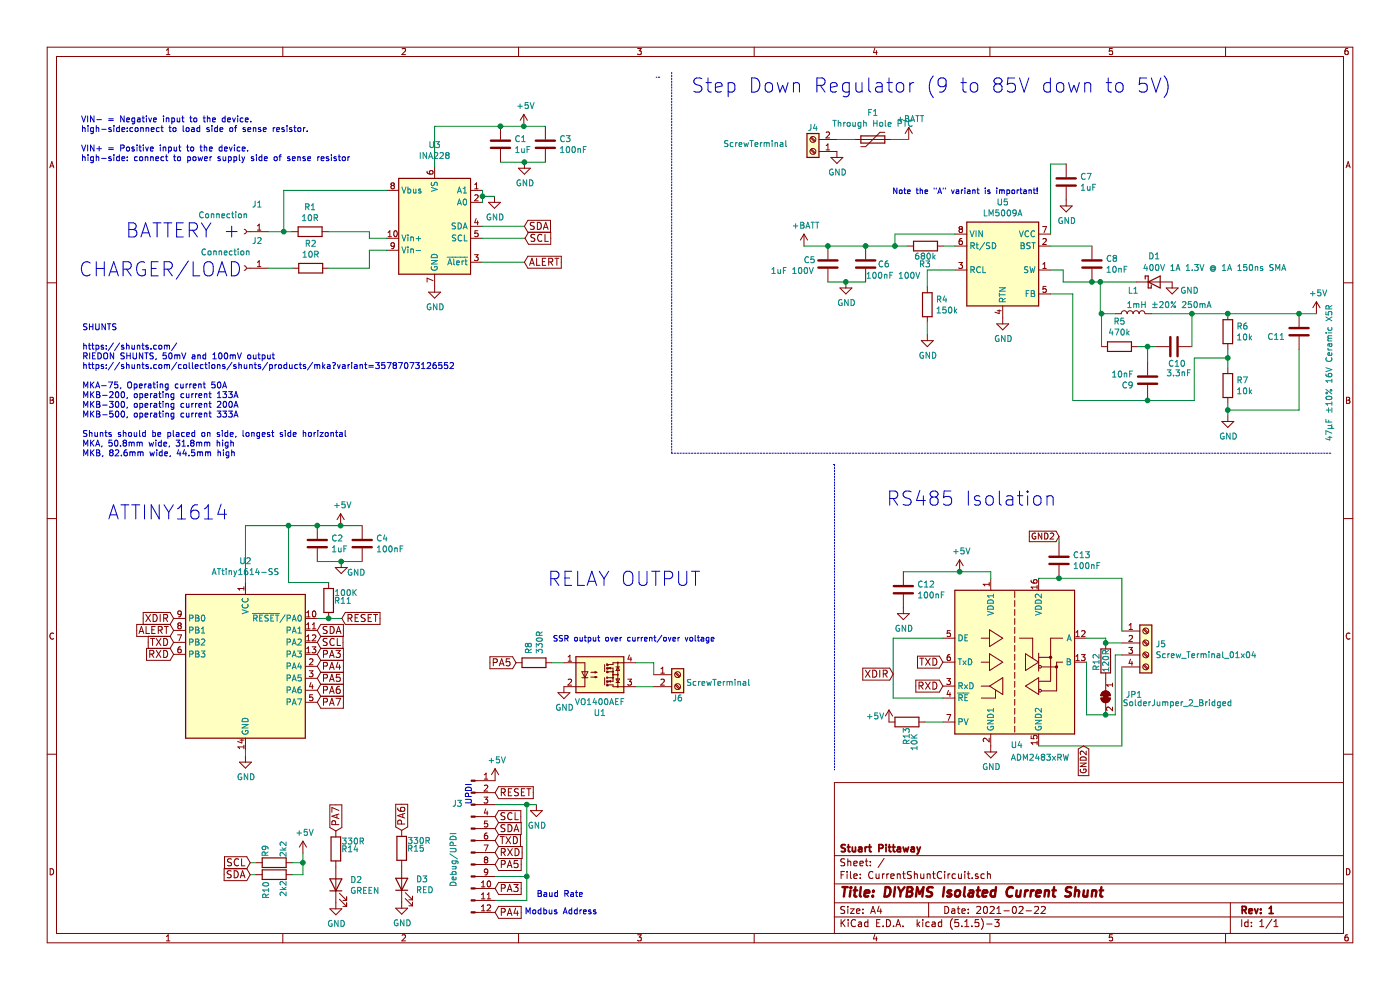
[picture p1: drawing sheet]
EESchema Schematic File Version 4
EELAYER 30 0
EELAYER END
$Descr A4 11693 8268
encoding utf-8
Sheet 1 1
Title "DIYBMS Isolated Current Shunt"
Date "2021-02-22"
Rev "1"
Comp "Stuart Pittaway"
Comment1 ""
Comment2 ""
Comment3 ""
Comment4 ""
$EndDescr
$Comp
L Analog_ADC:INA226 U3
U 1 1
P 3630 1890
F 0 "U3" H 3630 2571 50  0000 C CNN
F 1 "INA228" H 3630 2480 50  0000 C CNN
F 2 "Package_SO:VSSOP-10_3x3mm_P0.5mm" H 4430 1440 50  0001 C CNN
F 3 "https://www.ti.com/lit/ds/symlink/ina228.pdf" H 3980 1790 50  0001 C CNN
F 4 "INA228" H 3630 1890 50  0001 C CNN "PartNumber"
	1    3630 1890
	1    0    0    -1  
$EndComp
$Comp
L MCU_Microchip_ATtiny:ATtiny1614-SS U2
U 1 1
P 2050 5565
F 0 "U2" H 2050 6446 50  0000 C CNN
F 1 "ATtiny1614-SS" H 2050 6355 50  0000 C CNN
F 2 "Package_SO:SOIC-14_3.9x8.7mm_P1.27mm" H 2050 5565 50  0001 C CIN
F 3 "http://ww1.microchip.com/downloads/en/DeviceDoc/ATtiny1614-data-sheet-40001995A.pdf" H 2050 5565 50  0001 C CNN
F 4 "ATTINY1614-SSNR" H 2050 5565 50  0001 C CNN "PartNumber"
F 5 "C481364" H 2050 5565 50  0001 C CNN "LCSCStockCode"
	1    2050 5565
	1    0    0    -1  
$EndComp
$Comp
L Connector:Conn_01x01_Female J1
U 1 1
P 2040 1935
F 0 "J1" H 1932 1710 50  0000 C CNN
F 1 "Connection" H 2215 1800 50  0000 C CNN
F 2 "TestPoint:TestPoint_THTPad_2.5x2.5mm_Drill1.2mm" H 2040 1935 50  0001 C CNN
F 3 "~" H 2040 1935 50  0001 C CNN
	1    2040 1935
	-1   0    0    1   
$EndComp
$Comp
L Connector:Conn_01x01_Female J2
U 1 1
P 2040 2240
F 0 "J2" H 1932 2015 50  0000 C CNN
F 1 "Connection" H 2195 2110 50  0000 C CNN
F 2 "TestPoint:TestPoint_THTPad_2.5x2.5mm_Drill1.2mm" H 2040 2240 50  0001 C CNN
F 3 "~" H 2040 2240 50  0001 C CNN
	1    2040 2240
	-1   0    0    1   
$EndComp
$Comp
L Device:R R1
U 1 1
P 2590 1935
F 0 "R1" V 2383 1935 50  0000 C CNN
F 1 "10R" V 2474 1935 50  0000 C CNN
F 2 "Resistor_SMD:R_0805_2012Metric" V 2520 1935 50  0001 C CNN
F 3 "~" H 2590 1935 50  0001 C CNN
F 4 "C17415" V 2590 1935 50  0001 C CNN "LCSCStockCode"
F 5 "" V 2590 1935 50  0001 C CNN "JLCPCBRotation"
F 6 "0805W8F100JT5E" H 2590 1935 50  0001 C CNN "PartNumber"
	1    2590 1935
	0    1    1    0   
$EndComp
$Comp
L Device:R R2
U 1 1
P 2595 2240
F 0 "R2" V 2388 2240 50  0000 C CNN
F 1 "10R" V 2479 2240 50  0000 C CNN
F 2 "Resistor_SMD:R_0805_2012Metric" V 2525 2240 50  0001 C CNN
F 3 "~" H 2595 2240 50  0001 C CNN
F 4 "C17415" H 2595 2240 50  0001 C CNN "LCSCStockCode"
F 5 "0805W8F100JT5E" H 2595 2240 50  0001 C CNN "PartNumber"
	1    2595 2240
	0    1    1    0   
$EndComp
$Comp
L Device:C C1
U 1 1
P 4180 1205
F 0 "C1" H 4295 1251 50  0000 L CNN
F 1 "1uF" H 4295 1160 50  0000 L CNN
F 2 "Capacitor_SMD:C_0805_2012Metric" H 4218 1055 50  0001 C CNN
F 3 "~" H 4180 1205 50  0001 C CNN
F 4 "C28323" H 4180 1205 50  0001 C CNN "LCSCStockCode"
F 5 "CL21B105KBFNNNE" H 4180 1205 50  0001 C CNN "PartNumber"
	1    4180 1205
	1    0    0    -1  
$EndComp
$Comp
L Device:C C3
U 1 1
P 4555 1205
F 0 "C3" H 4670 1251 50  0000 L CNN
F 1 "100nF" H 4670 1160 50  0000 L CNN
F 2 "Capacitor_SMD:C_0805_2012Metric" H 4593 1055 50  0001 C CNN
F 3 "" H 4555 1205 50  0001 C CNN
F 4 "C49678" H 4555 1205 50  0001 C CNN "LCSCStockCode"
F 5 "CC0805KRX7R9BB104" H 4555 1205 50  0001 C CNN "PartNumber"
	1    4555 1205
	1    0    0    -1  
$EndComp
Wire Wire Line
	2445 2240 2240 2240
Wire Wire Line
	2740 1935 3085 1935
Wire Wire Line
	3085 1935 3085 1990
Wire Wire Line
	3085 1990 3230 1990
Wire Wire Line
	3230 2090 3085 2090
Wire Wire Line
	3085 2090 3085 2240
Wire Wire Line
	3085 2240 2745 2240
Text Notes 675  1355 0    50   ~ 0
VIN- = Negative input to the device. \nhigh-side:connect to load side of sense resistor. \n\nVIN+ = Positive input to the device. \nhigh-side: connect to power supply side of sense resistor\n
Text Notes 655  2320 0    118  ~ 0
CHARGER/LOAD
Text Notes 1045 1995 0    118  ~ 0
BATTERY +
Wire Wire Line
	3630 1390 3630 1055
Wire Wire Line
	3630 1055 4180 1055
Wire Wire Line
	4555 1055 4375 1055
Connection ~ 4180 1055
Wire Wire Line
	4180 1355 4380 1355
$Comp
L power:GND #PWR05
U 1 1
P 4380 1355
F 0 "#PWR05" H 4380 1105 50  0001 C CNN
F 1 "GND" H 4385 1182 50  0000 C CNN
F 2 "" H 4380 1355 50  0001 C CNN
F 3 "" H 4380 1355 50  0001 C CNN
	1    4380 1355
	1    0    0    -1  
$EndComp
Connection ~ 4380 1355
Wire Wire Line
	4380 1355 4555 1355
$Comp
L power:GND #PWR02
U 1 1
P 3630 2390
F 0 "#PWR02" H 3630 2140 50  0001 C CNN
F 1 "GND" H 3635 2217 50  0000 C CNN
F 2 "" H 3630 2390 50  0001 C CNN
F 3 "" H 3630 2390 50  0001 C CNN
	1    3630 2390
	1    0    0    -1  
$EndComp
$Comp
L power:GND #PWR03
U 1 1
P 4130 1640
F 0 "#PWR03" H 4130 1390 50  0001 C CNN
F 1 "GND" H 4135 1467 50  0000 C CNN
F 2 "" H 4130 1640 50  0001 C CNN
F 3 "" H 4130 1640 50  0001 C CNN
	1    4130 1640
	1    0    0    -1  
$EndComp
Wire Wire Line
	4030 1590 4030 1640
Wire Wire Line
	4130 1640 4030 1640
Connection ~ 4030 1640
Wire Wire Line
	4030 1640 4030 1690
Wire Wire Line
	2240 1935 2370 1935
Wire Wire Line
	2370 1935 2370 1590
Wire Wire Line
	2370 1590 3230 1590
Connection ~ 2370 1935
Wire Wire Line
	2370 1935 2440 1935
$Comp
L Relay_SolidState:ASSR-1218 U1
U 1 1
P 5010 5635
F 0 "U1" H 5010 5318 50  0000 C CNN
F 1 "VO1400AEF" H 5010 5409 50  0000 C CNN
F 2 "Package_SO:SO-4_4.4x4.3mm_P2.54mm" H 4810 5435 50  0001 L CIN
F 3 "https://datasheet.lcsc.com/szlcsc/Vishay-Intertech-VO1400AEFTR_C142551.pdf" H 5010 5635 50  0001 L CNN
F 4 "VO1400AEF" H 5010 5635 50  0001 C CNN "PartNumber"
F 5 "C142551" H 5010 5635 50  0001 C CNN "LCSCStockCode"
	1    5010 5635
	1    0    0    -1  
$EndComp
Text Notes 5975 5367 2    47   ~ 0
SSR output over current/over voltage
$Comp
L power:+5V #PWR04
U 1 1
P 4375 1055
F 0 "#PWR04" H 4375 905 50  0001 C CNN
F 1 "+5V" H 4390 1228 50  0000 C CNN
F 2 "" H 4375 1055 50  0001 C CNN
F 3 "" H 4375 1055 50  0001 C CNN
	1    4375 1055
	1    0    0    -1  
$EndComp
Connection ~ 4375 1055
Wire Wire Line
	4375 1055 4180 1055
$Comp
L Device:C C2
U 1 1
P 2650 4540
F 0 "C2" H 2765 4586 50  0000 L CNN
F 1 "1uF" H 2765 4495 50  0000 L CNN
F 2 "Capacitor_SMD:C_0805_2012Metric" H 2688 4390 50  0001 C CNN
F 3 "~" H 2650 4540 50  0001 C CNN
F 4 "C28323" H 2650 4540 50  0001 C CNN "LCSCStockCode"
F 5 "CL21B105KBFNNNE" H 2650 4540 50  0001 C CNN "PartNumber"
	1    2650 4540
	1    0    0    -1  
$EndComp
$Comp
L Device:C C4
U 1 1
P 3025 4540
F 0 "C4" H 3140 4586 50  0000 L CNN
F 1 "100nF" H 3140 4495 50  0000 L CNN
F 2 "Capacitor_SMD:C_0805_2012Metric" H 3063 4390 50  0001 C CNN
F 3 "" H 3025 4540 50  0001 C CNN
F 4 "C49678" H 3025 4540 50  0001 C CNN "LCSCStockCode"
F 5 "CC0805KRX7R9BB104" H 3025 4540 50  0001 C CNN "PartNumber"
	1    3025 4540
	1    0    0    -1  
$EndComp
Wire Wire Line
	3025 4390 2845 4390
Connection ~ 2650 4390
Wire Wire Line
	2650 4690 2850 4690
$Comp
L power:GND #PWR07
U 1 1
P 2850 4690
F 0 "#PWR07" H 2850 4440 50  0001 C CNN
F 1 "GND" H 2975 4600 50  0000 C CNN
F 2 "" H 2850 4690 50  0001 C CNN
F 3 "" H 2850 4690 50  0001 C CNN
	1    2850 4690
	1    0    0    -1  
$EndComp
Connection ~ 2850 4690
Wire Wire Line
	2850 4690 3025 4690
$Comp
L power:+5V #PWR06
U 1 1
P 2845 4390
F 0 "#PWR06" H 2845 4240 50  0001 C CNN
F 1 "+5V" H 2860 4563 50  0000 C CNN
F 2 "" H 2845 4390 50  0001 C CNN
F 3 "" H 2845 4390 50  0001 C CNN
	1    2845 4390
	1    0    0    -1  
$EndComp
Connection ~ 2845 4390
Wire Wire Line
	2845 4390 2650 4390
Wire Wire Line
	2050 4390 2050 4865
Wire Wire Line
	2050 4390 2410 4390
$Comp
L power:GND #PWR01
U 1 1
P 2050 6315
F 0 "#PWR01" H 2050 6065 50  0001 C CNN
F 1 "GND" H 2055 6142 50  0000 C CNN
F 2 "" H 2050 6315 50  0001 C CNN
F 3 "" H 2050 6315 50  0001 C CNN
	1    2050 6315
	1    0    0    -1  
$EndComp
Text GLabel 4380 1890 2    59   Input ~ 0
SDA
Text GLabel 4385 1990 2    59   Input ~ 0
SCL
Text GLabel 4380 2190 2    59   Input ~ 0
ALERT
Wire Wire Line
	4030 1890 4380 1890
Wire Wire Line
	4380 2190 4030 2190
Wire Wire Line
	4385 1990 4030 1990
Text GLabel 2650 5265 2    59   Input ~ 0
SDA
Text GLabel 2650 5365 2    59   Input ~ 0
SCL
Text GLabel 1450 5265 0    59   Input ~ 0
ALERT
$Comp
L Interface_UART:ADM2483xRW U4
U 1 1
P 8475 5530
F 0 "U4" H 8440 4840 50  0000 L CNN
F 1 "ADM2483xRW" H 8440 4735 50  0000 L CNN
F 2 "Package_SO:SOIC-16W_7.5x10.3mm_P1.27mm" H 8475 4830 50  0001 C CNN
F 3 "https://www.analog.com/media/en/technical-documentation/data-sheets/adm2483.pdf" H 7725 5580 50  0001 C CNN
F 4 "ADM2483BRWZ-REEL" H 8475 5530 50  0001 C CNN "PartNumber"
F 5 "C9637" H 8475 5530 50  0001 C CNN "LCSCStockCode"
	1    8475 5530
	1    0    0    -1  
$EndComp
Text Notes 7450 1630 0    47   ~ 0
Note the "A" variant is important!
$Comp
L Device:R R3
U 1 1
P 7730 2055
F 0 "R3" V 7575 2060 50  0000 C CNN
F 1 "680k" V 7640 2055 50  0000 C CNN
F 2 "Resistor_SMD:R_0805_2012Metric" V 7660 2055 50  0001 C CNN
F 3 "~" H 7730 2055 50  0001 C CNN
F 4 "" V 7730 2055 50  0001 C CNN "JLC"
F 5 "0805W8F6803T5E" V 7730 2055 50  0001 C CNN "PartNumber"
F 6 "C17797" H 7730 2055 50  0001 C CNN "LCSCStockCode"
	1    7730 2055
	0    -1   -1   0   
$EndComp
$Comp
L Device:R R4
U 1 1
P 7745 2545
F 0 "R4" H 7815 2591 50  0000 L CNN
F 1 "150k" H 7815 2500 50  0000 L CNN
F 2 "Resistor_SMD:R_0805_2012Metric" V 7675 2545 50  0001 C CNN
F 3 "~" H 7745 2545 50  0001 C CNN
F 4 "" H 7745 2545 50  0001 C CNN "JLC"
F 5 "0805W8F1503T5E" H 7745 2545 50  0001 C CNN "PartNumber"
F 6 "C17470" H 7745 2545 50  0001 C CNN "LCSCStockCode"
	1    7745 2545
	1    0    0    -1  
$EndComp
$Comp
L Connector:Screw_Terminal_01x02 J4
U 1 1
P 6790 1265
F 0 "J4" H 6790 1070 50  0000 C CNN
F 1 "ScrewTerminal" H 7270 1205 50  0000 C CNN
F 2 "CurrentShuntCircuit:Terminal-Block_3.81_2P-LCSC_C395878" H 6790 1265 50  0001 C CNN
F 3 "https://datasheet.lcsc.com/szlcsc/1912111437_DIBO-DB125-3-81-2P-GN_C395878.pdf" H 6790 1265 50  0001 C CNN
F 4 "C395878" H 6790 1265 50  0001 C CNN "LCSCStockCode"
	1    6790 1265
	-1   0    0    1   
$EndComp
$Comp
L power:GND #PWR08
U 1 1
P 6990 1265
F 0 "#PWR08" H 6990 1015 50  0001 C CNN
F 1 "GND" H 6995 1092 50  0000 C CNN
F 2 "" H 6990 1265 50  0001 C CNN
F 3 "" H 6990 1265 50  0001 C CNN
	1    6990 1265
	1    0    0    -1  
$EndComp
$Comp
L power:GND #PWR012
U 1 1
P 7745 2795
F 0 "#PWR012" H 7745 2545 50  0001 C CNN
F 1 "GND" H 7750 2622 50  0000 C CNN
F 2 "" H 7745 2795 50  0001 C CNN
F 3 "" H 7745 2795 50  0001 C CNN
	1    7745 2795
	1    0    0    -1  
$EndComp
$Comp
L power:+BATT #PWR09
U 1 1
P 7590 1165
F 0 "#PWR09" H 7590 1015 50  0001 C CNN
F 1 "+BATT" H 7605 1338 50  0000 C CNN
F 2 "" H 7590 1165 50  0001 C CNN
F 3 "" H 7590 1165 50  0001 C CNN
	1    7590 1165
	1    0    0    -1  
$EndComp
$Comp
L Device:Polyfuse F1
U 1 1
P 7290 1165
F 0 "F1" V 7065 1165 50  0000 C CNN
F 1 "Through Hole PTC" V 7156 1165 50  0000 C CNN
F 2 "Fuse:Fuse_BelFuse_0ZRE0005FF_L8.3mm_W3.8mm" H 7340 965 50  0001 L CNN
F 3 "https://datasheet.lcsc.com/szlcsc/1912111437_Jinrui-Electronic-Materials-Co-JK250-120U_C369130.pdf" H 7290 1165 50  0001 C CNN
F 4 "C2680606" H 7290 1165 50  0001 C CNN "LCSCStockCode"
F 5 "JK250-100U" H 7290 1165 50  0001 C CNN "PartNumber"
	1    7290 1165
	0    1    1    0   
$EndComp
Wire Wire Line
	7440 1165 7590 1165
Wire Wire Line
	7140 1165 6990 1165
$Comp
L power:+BATT #PWR010
U 1 1
P 6715 2055
F 0 "#PWR010" H 6715 1905 50  0001 C CNN
F 1 "+BATT" H 6730 2228 50  0000 C CNN
F 2 "" H 6715 2055 50  0001 C CNN
F 3 "" H 6715 2055 50  0001 C CNN
	1    6715 2055
	1    0    0    -1  
$EndComp
Wire Wire Line
	7230 2055 7475 2055
Wire Wire Line
	7880 2055 7975 2055
Wire Wire Line
	7975 1955 7475 1955
Wire Wire Line
	7475 1955 7475 2055
Connection ~ 7475 2055
Wire Wire Line
	7475 2055 7580 2055
Wire Wire Line
	7975 2255 7745 2255
Wire Wire Line
	7745 2255 7745 2395
Wire Wire Line
	7745 2795 7745 2695
$Comp
L Device:C C6
U 1 1
P 7230 2205
F 0 "C6" H 7330 2205 50  0000 L CNN
F 1 "100nF 100V" H 7230 2110 50  0000 L CNN
F 2 "Capacitor_SMD:C_0805_2012Metric" H 7268 2055 50  0001 C CNN
F 3 "https://datasheet.lcsc.com/szlcsc/2008131833_KEMET-C0805C104K1RECAUTO_C696367.pdf" H 7230 2205 50  0001 C CNN
F 4 "" H 7230 2205 50  0001 C CNN "JLC"
F 5 "C0805C104K1RECAUTO" H 7230 2205 50  0001 C CNN "PartNumber"
F 6 "C696367" H 7230 2205 50  0001 C CNN "LCSCStockCode"
	1    7230 2205
	1    0    0    -1  
$EndComp
$Comp
L Device:C C5
U 1 1
P 6915 2205
F 0 "C5" H 6710 2240 50  0000 L CNN
F 1 "1uF 100V" H 6435 2150 50  0000 L CNN
F 2 "Capacitor_SMD:C_1206_3216Metric" H 6953 2055 50  0001 C CNN
F 3 "https://datasheet.lcsc.com/szlcsc/Samsung-Electro-Mechanics-CL31B105KCHNNNE_C13832.pdf" H 6915 2205 50  0001 C CNN
F 4 "CL31B105KCHNNNE" H 6915 2205 50  0001 C CNN "PartNumber"
F 5 "" H 6915 2205 50  0001 C CNN "JLC"
F 6 "C13832" H 6915 2205 50  0001 C CNN "LCSCStockCode"
	1    6915 2205
	1    0    0    -1  
$EndComp
Wire Wire Line
	6715 2055 6915 2055
Wire Wire Line
	6915 2055 7230 2055
Connection ~ 6915 2055
Connection ~ 7230 2055
Wire Wire Line
	6915 2355 7065 2355
$Comp
L power:GND #PWR011
U 1 1
P 7065 2355
F 0 "#PWR011" H 7065 2105 50  0001 C CNN
F 1 "GND" H 7070 2182 50  0000 C CNN
F 2 "" H 7065 2355 50  0001 C CNN
F 3 "" H 7065 2355 50  0001 C CNN
	1    7065 2355
	1    0    0    -1  
$EndComp
Connection ~ 7065 2355
Wire Wire Line
	7065 2355 7230 2355
$Comp
L Device:C C7
U 1 1
P 8905 1520
F 0 "C7" H 9020 1566 50  0000 L CNN
F 1 "1uF" H 9020 1475 50  0000 L CNN
F 2 "Capacitor_SMD:C_0805_2012Metric" H 8943 1370 50  0001 C CNN
F 3 "~" H 8905 1520 50  0001 C CNN
F 4 "" H 8905 1520 50  0001 C CNN "JLC"
F 5 "CL21B105KBFNNNE" H 8905 1520 50  0001 C CNN "PartNumber"
F 6 "C28323" H 8905 1520 50  0001 C CNN "LCSCStockCode"
	1    8905 1520
	1    0    0    -1  
$EndComp
$Comp
L power:GND #PWR014
U 1 1
P 8905 1670
F 0 "#PWR014" H 8905 1420 50  0001 C CNN
F 1 "GND" H 8910 1497 50  0000 C CNN
F 2 "" H 8905 1670 50  0001 C CNN
F 3 "" H 8905 1670 50  0001 C CNN
	1    8905 1670
	1    0    0    -1  
$EndComp
$Comp
L Device:C C8
U 1 1
P 9120 2205
F 0 "C8" H 9235 2251 50  0000 L CNN
F 1 "10nF" H 9235 2160 50  0000 L CNN
F 2 "Capacitor_SMD:C_0805_2012Metric" H 9158 2055 50  0001 C CNN
F 3 "~" H 9120 2205 50  0001 C CNN
F 4 "C1710" H 9120 2205 50  0001 C CNN "LCSCStockCode"
F 5 "CL21B103KBANNNC" H 9120 2205 50  0001 C CNN "PartNumber"
	1    9120 2205
	1    0    0    -1  
$EndComp
Wire Wire Line
	8775 2055 9120 2055
Wire Wire Line
	8775 2255 8880 2255
Wire Wire Line
	8880 2255 8880 2355
Wire Wire Line
	8880 2355 9120 2355
$Comp
L CurrentShuntLib:LM5009A U5
U 1 1
P 8375 2155
F 0 "U5" H 8375 2622 50  0000 C CNN
F 1 "LM5009A" H 8375 2531 50  0000 C CNN
F 2 "Package_SO:MSOP-8_3x3mm_P0.65mm" H 8425 1705 50  0001 L CIN
F 3 "https://www.ti.com/lit/ds/symlink/lm5009a.pdf" H 8375 2155 50  0001 C CNN
F 4 "LM5009AMMX/NOPB" H 8375 2155 50  0001 C CNN "PartNumber"
F 5 "C477978" H 8375 2155 50  0001 C CNN "LCSCStockCode"
	1    8375 2155
	1    0    0    -1  
$EndComp
$Comp
L Device:D_Schottky D1
U 1 1
P 9640 2355
F 0 "D1" H 9640 2572 50  0000 C CNN
F 1 "400V 1A 1.3V @ 1A 150ns SMA" H 10145 2475 50  0000 C CNN
F 2 "Diode_SMD:D_SMA" H 9640 2355 50  0001 C CNN
F 3 "https://datasheet.lcsc.com/szlcsc/1810170425_Diodes-Incorporated-RS1G-13-F_C85103.pdf" H 9640 2355 50  0001 C CNN
F 4 "C85103" H 9640 2355 50  0001 C CNN "LCSCStockCode"
F 5 "RS1G-13-F" H 9640 2355 50  0001 C CNN "PartNumber"
	1    9640 2355
	1    0    0    -1  
$EndComp
Wire Wire Line
	8775 1955 8775 1370
Wire Wire Line
	8775 1370 8905 1370
Wire Wire Line
	9490 2355 9190 2355
Connection ~ 9120 2355
$Comp
L power:GND #PWR015
U 1 1
P 9790 2355
F 0 "#PWR015" H 9790 2105 50  0001 C CNN
F 1 "GND" H 9935 2285 50  0000 C CNN
F 2 "" H 9790 2355 50  0001 C CNN
F 3 "" H 9790 2355 50  0001 C CNN
	1    9790 2355
	1    0    0    -1  
$EndComp
$Comp
L Device:R R5
U 1 1
P 9350 2895
F 0 "R5" V 9557 2895 50  0000 C CNN
F 1 "470k" V 9466 2895 50  0000 C CNN
F 2 "Resistor_SMD:R_0805_2012Metric" V 9280 2895 50  0001 C CNN
F 3 "~" H 9350 2895 50  0001 C CNN
F 4 "C17709" H 9350 2895 50  0001 C CNN "LCSCStockCode"
F 5 "0805W8F4703T5E" H 9350 2895 50  0001 C CNN "PartNumber"
	1    9350 2895
	0    -1   -1   0   
$EndComp
$Comp
L Device:C C10
U 1 1
P 9805 2895
F 0 "C10" V 9945 2845 50  0000 L CNN
F 1 "3.3nF" V 10025 2830 50  0000 L CNN
F 2 "Capacitor_SMD:C_0805_2012Metric" H 9843 2745 50  0001 C CNN
F 3 "~" H 9805 2895 50  0001 C CNN
F 4 "C53175" H 9805 2895 50  0001 C CNN "LCSCStockCode"
F 5 "CL21B332KBANNNC" H 9805 2895 50  0001 C CNN "PartNumber"
	1    9805 2895
	0    1    1    0   
$EndComp
$Comp
L Device:C C9
U 1 1
P 9585 3175
F 0 "C9" H 9700 3221 50  0000 L CNN
F 1 "10nF" H 9700 3130 50  0000 L CNN
F 2 "Capacitor_SMD:C_0805_2012Metric" H 9623 3025 50  0001 C CNN
F 3 "~" H 9585 3175 50  0001 C CNN
F 4 "C1710" H 9585 3175 50  0001 C CNN "LCSCStockCode"
F 5 "CL21B103KBANNNC" H 9585 3175 50  0001 C CNN "PartNumber"
	1    9585 3175
	-1   0    0    1   
$EndComp
$Comp
L Device:L L1
U 1 1
P 9465 2620
F 0 "L1" V 9655 2620 50  0000 C CNN
F 1 "1mH ±20% 250mA" V 9535 2320 50  0000 C CNN
F 2 "Inductor_SMD:L_TDK_SLF7045" H 9465 2620 50  0001 C CNN
F 3 "" H 9465 2620 50  0001 C CNN
F 4 "C91523" H 9465 2620 50  0001 C CNN "LCSCStockCode"
F 5 "SLF7045T-102MR14-PF" H 9465 2620 50  0001 C CNN "PartNumber"
	1    9465 2620
	0    -1   -1   0   
$EndComp
Wire Wire Line
	9190 2355 9190 2620
Wire Wire Line
	9190 2620 9200 2620
Connection ~ 9190 2355
Wire Wire Line
	9190 2355 9120 2355
Wire Wire Line
	9200 2895 9200 2620
Connection ~ 9200 2620
Wire Wire Line
	9200 2620 9315 2620
Wire Wire Line
	9500 2895 9585 2895
Wire Wire Line
	9585 3025 9585 2895
Connection ~ 9585 2895
Wire Wire Line
	9585 2895 9655 2895
Wire Wire Line
	8775 2455 8960 2455
Wire Wire Line
	8960 2455 8960 3345
Wire Wire Line
	8960 3345 9585 3345
Wire Wire Line
	9585 3345 9585 3325
Wire Wire Line
	9615 2620 9955 2620
Wire Wire Line
	9955 2620 9955 2895
$Comp
L Device:R R6
U 1 1
P 10255 2770
F 0 "R6" H 10325 2816 50  0000 L CNN
F 1 "10k" H 10325 2725 50  0000 L CNN
F 2 "Resistor_SMD:R_0805_2012Metric" V 10185 2770 50  0001 C CNN
F 3 "~" H 10255 2770 50  0001 C CNN
F 4 "C17414" H 10255 2770 50  0001 C CNN "LCSCStockCode"
F 5 "0805W8F1002T5E" H 10255 2770 50  0001 C CNN "PartNumber"
	1    10255 2770
	1    0    0    -1  
$EndComp
$Comp
L Device:R R7
U 1 1
P 10255 3220
F 0 "R7" H 10325 3266 50  0000 L CNN
F 1 "10k" H 10325 3175 50  0000 L CNN
F 2 "Resistor_SMD:R_0805_2012Metric" V 10185 3220 50  0001 C CNN
F 3 "~" H 10255 3220 50  0001 C CNN
F 4 "C17414" H 10255 3220 50  0001 C CNN "LCSCStockCode"
F 5 "0805W8F1002T5E" H 10255 3220 50  0001 C CNN "PartNumber"
	1    10255 3220
	1    0    0    -1  
$EndComp
Wire Wire Line
	10255 2620 9955 2620
Connection ~ 9955 2620
Wire Wire Line
	10255 2920 10255 2990
Wire Wire Line
	9585 3345 9975 3345
Wire Wire Line
	9975 3345 9975 2990
Wire Wire Line
	9975 2990 10255 2990
Connection ~ 9585 3345
Connection ~ 10255 2990
Wire Wire Line
	10255 2990 10255 3070
$Comp
L power:GND #PWR016
U 1 1
P 10255 3470
F 0 "#PWR016" H 10255 3220 50  0001 C CNN
F 1 "GND" H 10260 3297 50  0000 C CNN
F 2 "" H 10255 3470 50  0001 C CNN
F 3 "" H 10255 3470 50  0001 C CNN
	1    10255 3470
	1    0    0    -1  
$EndComp
$Comp
L Device:C C11
U 1 1
P 10850 2770
F 0 "C11" H 10965 2816 50  0000 L CNN
F 1 "47µF ±10% 16V Ceramic X5R" V 10595 2540 50  0000 L CNN
F 2 "Capacitor_SMD:C_1210_3225Metric" H 10888 2620 50  0001 C CNN
F 3 "https://search.murata.co.jp/Ceramy/image/img/A01X/G101/ENG/GRM32ER61C476KE15-01.pdf" H 10850 2770 50  0001 C CNN
F 4 "GRM32ER61C476KE15L" H 10850 2770 50  0001 C CNN "PartNumber"
F 5 "C77101" H 10850 2770 50  0001 C CNN "LCSCStockCode"
	1    10850 2770
	-1   0    0    1   
$EndComp
Wire Wire Line
	10255 2620 10850 2620
Connection ~ 10255 2620
Wire Wire Line
	10255 3370 10255 3425
Wire Wire Line
	10850 2920 10850 3425
Wire Wire Line
	10850 3425 10255 3425
Connection ~ 10255 3425
Wire Wire Line
	10255 3425 10255 3470
$Comp
L power:+5V #PWR017
U 1 1
P 10995 2620
F 0 "#PWR017" H 10995 2470 50  0001 C CNN
F 1 "+5V" H 11010 2793 50  0000 C CNN
F 2 "" H 10995 2620 50  0001 C CNN
F 3 "" H 10995 2620 50  0001 C CNN
	1    10995 2620
	1    0    0    -1  
$EndComp
Wire Wire Line
	10995 2620 10850 2620
Connection ~ 10850 2620
$Comp
L power:GND #PWR013
U 1 1
P 8375 2655
F 0 "#PWR013" H 8375 2405 50  0001 C CNN
F 1 "GND" H 8380 2482 50  0000 C CNN
F 2 "" H 8375 2655 50  0001 C CNN
F 3 "" H 8375 2655 50  0001 C CNN
	1    8375 2655
	1    0    0    -1  
$EndComp
Wire Notes Line
	5510 645  5480 645 
$Comp
L Device:R R8
U 1 1
P 4460 5535
F 0 "R8" H 4530 5581 50  0000 L CNN
F 1 "330R" H 4530 5490 50  0000 L CNN
F 2 "Resistor_SMD:R_0805_2012Metric" V 4390 5535 50  0001 C CNN
F 3 "~" H 4460 5535 50  0001 C CNN
F 4 "C17630" H 4460 5535 50  0001 C CNN "LCSCStockCode"
F 5 "0805W8F3300T5E" H 4460 5535 50  0001 C CNN "PartNumber"
	1    4460 5535
	0    -1   -1   0   
$EndComp
Text GLabel 2090 7305 0    59   Input ~ 0
SDA
Text GLabel 2090 7205 0    59   Input ~ 0
SCL
$Comp
L power:+5V #PWR0101
U 1 1
P 2530 7125
F 0 "#PWR0101" H 2530 6975 50  0001 C CNN
F 1 "+5V" H 2545 7298 50  0000 C CNN
F 2 "" H 2530 7125 50  0001 C CNN
F 3 "" H 2530 7125 50  0001 C CNN
	1    2530 7125
	1    0    0    -1  
$EndComp
$Comp
L Device:R R9
U 1 1
P 2290 7205
F 0 "R9" H 2140 7135 50  0000 L CNN
F 1 "2k2" H 2105 7285 50  0000 L CNN
F 2 "Resistor_SMD:R_0805_2012Metric" V 2220 7205 50  0001 C CNN
F 3 "~" H 2290 7205 50  0001 C CNN
F 4 "C17520" H 2290 7205 50  0001 C CNN "LCSCStockCode"
F 5 "0805W8F2201T5E" H 2290 7205 50  0001 C CNN "PartNumber"
	1    2290 7205
	0    1    1    0   
$EndComp
$Comp
L Device:R R10
U 1 1
P 2290 7305
F 0 "R10" H 2345 7240 50  0000 L CNN
F 1 "2k2" H 2335 7385 50  0000 L CNN
F 2 "Resistor_SMD:R_0805_2012Metric" V 2220 7305 50  0001 C CNN
F 3 "~" H 2290 7305 50  0001 C CNN
F 4 "C17520" H 2290 7305 50  0001 C CNN "LCSCStockCode"
F 5 "0805W8F2201T5E" H 2290 7305 50  0001 C CNN "PartNumber"
	1    2290 7305
	0    1    1    0   
$EndComp
Wire Wire Line
	2440 7305 2530 7305
Wire Wire Line
	2530 7305 2530 7205
Wire Wire Line
	2440 7205 2530 7205
Connection ~ 2530 7205
Wire Wire Line
	2530 7205 2530 7125
Wire Wire Line
	2090 7205 2140 7205
Wire Wire Line
	2140 7305 2090 7305
$Comp
L power:+5V #PWR0102
U 1 1
P 4135 6520
F 0 "#PWR0102" H 4135 6370 50  0001 C CNN
F 1 "+5V" H 4150 6693 50  0000 C CNN
F 2 "" H 4135 6520 50  0001 C CNN
F 3 "" H 4135 6520 50  0001 C CNN
	1    4135 6520
	1    0    0    -1  
$EndComp
Text GLabel 4135 6620 2    59   Input ~ 0
RESET
Text GLabel 2855 5165 2    59   Input ~ 0
RESET
Wire Wire Line
	2650 5165 2745 5165
$Comp
L Device:R R11
U 1 1
P 2745 5015
F 0 "R11" H 2550 5020 50  0000 L CNN
F 1 "100K" H 2500 4955 50  0000 L CNN
F 2 "Resistor_SMD:R_0805_2012Metric" V 2675 5015 50  0001 C CNN
F 3 "~" H 2745 5015 50  0001 C CNN
F 4 "C17407" H 2745 5015 50  0001 C CNN "LCSCStockCode"
F 5 "0805W8F1003T5E" H 2745 5015 50  0001 C CNN "PartNumber"
	1    2745 5015
	-1   0    0    1   
$EndComp
Connection ~ 2745 5165
Wire Wire Line
	2745 5165 2855 5165
Wire Wire Line
	2410 4390 2410 4865
Wire Wire Line
	2410 4865 2745 4865
Connection ~ 2410 4390
Wire Wire Line
	2410 4390 2650 4390
Text GLabel 1450 5165 0    59   Input ~ 0
XDIR
Text GLabel 1450 5365 0    59   Input ~ 0
TXD
Text GLabel 1450 5465 0    59   Input ~ 0
RXD
$Comp
L Connector:Screw_Terminal_01x04 J5
U 1 1
P 9570 5370
F 0 "J5" H 9650 5362 50  0000 L CNN
F 1 "Screw_Terminal_01x04" H 9650 5271 50  0000 L CNN
F 2 "CurrentShuntCircuit:Terminal-Block_3.81_4P_LCSC_C395880" H 9570 5370 50  0001 C CNN
F 3 "~" H 9570 5370 50  0001 C CNN
F 4 "C395880" H 9570 5370 50  0001 C CNN "LCSCStockCode"
	1    9570 5370
	1    0    0    -1  
$EndComp
Wire Wire Line
	8675 4830 8845 4830
Wire Wire Line
	9370 4830 9370 5270
Wire Wire Line
	9075 5330 9235 5330
Wire Wire Line
	9235 5330 9235 5370
Wire Wire Line
	9235 5370 9370 5370
Wire Wire Line
	9370 5570 9370 6230
Wire Wire Line
	9370 6230 8675 6230
$Comp
L Device:R R12
U 1 1
P 9235 5520
F 0 "R12" V 9310 5455 50  0000 L CNN
F 1 "120R" V 9230 5420 50  0000 L CNN
F 2 "Resistor_SMD:R_0805_2012Metric" V 9165 5520 50  0001 C CNN
F 3 "~" H 9235 5520 50  0001 C CNN
F 4 "" H 9235 5520 50  0001 C CNN "LCSCStockCode"
F 5 "" H 9235 5520 50  0001 C CNN "PartNumber"
	1    9235 5520
	-1   0    0    1   
$EndComp
$Comp
L Jumper:SolderJumper_2_Bridged JP1
U 1 1
P 9235 5820
F 0 "JP1" V 9215 5985 50  0000 L CNN
F 1 "SolderJumper_2_Bridged" V 9285 5960 50  0000 L CNN
F 2 "Jumper:SolderJumper-2_P1.3mm_Bridged_Pad1.0x1.5mm" H 9235 5820 50  0001 C CNN
F 3 "~" H 9235 5820 50  0001 C CNN
	1    9235 5820
	0    1    1    0   
$EndComp
Connection ~ 9235 5370
Wire Wire Line
	9075 5530 9075 5970
Wire Wire Line
	9075 5970 9235 5970
Wire Wire Line
	9235 5970 9315 5970
Wire Wire Line
	9315 5970 9315 5470
Wire Wire Line
	9315 5470 9370 5470
Connection ~ 9235 5970
$Comp
L power:GND #PWR021
U 1 1
P 8275 6230
F 0 "#PWR021" H 8275 5980 50  0001 C CNN
F 1 "GND" H 8280 6057 50  0000 C CNN
F 2 "" H 8275 6230 50  0001 C CNN
F 3 "" H 8275 6230 50  0001 C CNN
	1    8275 6230
	1    0    0    -1  
$EndComp
Text GLabel 7460 5630 0    59   Input ~ 0
XDIR
Text GLabel 7875 5530 0    59   Input ~ 0
TXD
Text GLabel 7875 5730 0    59   Input ~ 0
RXD
$Comp
L Device:C C12
U 1 1
P 7545 4925
F 0 "C12" H 7660 4971 50  0000 L CNN
F 1 "100nF" H 7660 4880 50  0000 L CNN
F 2 "Capacitor_SMD:C_0805_2012Metric" H 7583 4775 50  0001 C CNN
F 3 "" H 7545 4925 50  0001 C CNN
F 4 "C49678" H 7545 4925 50  0001 C CNN "LCSCStockCode"
F 5 "CC0805KRX7R9BB104" H 7545 4925 50  0001 C CNN "PartNumber"
	1    7545 4925
	1    0    0    -1  
$EndComp
Wire Wire Line
	7545 4775 8015 4775
Wire Wire Line
	8275 4775 8275 4830
$Comp
L power:GND #PWR019
U 1 1
P 7545 5075
F 0 "#PWR019" H 7545 4825 50  0001 C CNN
F 1 "GND" H 7550 4902 50  0000 C CNN
F 2 "" H 7545 5075 50  0001 C CNN
F 3 "" H 7545 5075 50  0001 C CNN
	1    7545 5075
	1    0    0    -1  
$EndComp
Wire Wire Line
	7875 5330 7460 5330
Wire Wire Line
	7460 5830 7875 5830
Wire Wire Line
	7460 5330 7460 5830
$Comp
L power:+5V #PWR020
U 1 1
P 8015 4775
F 0 "#PWR020" H 8015 4625 50  0001 C CNN
F 1 "+5V" H 8030 4948 50  0000 C CNN
F 2 "" H 8015 4775 50  0001 C CNN
F 3 "" H 8015 4775 50  0001 C CNN
	1    8015 4775
	1    0    0    -1  
$EndComp
Connection ~ 8015 4775
Wire Wire Line
	8015 4775 8275 4775
$Comp
L Device:R R13
U 1 1
P 7575 6030
F 0 "R13" H 7380 6035 50  0000 L CNN
F 1 "10K" H 7330 5970 50  0000 L CNN
F 2 "Resistor_SMD:R_0805_2012Metric" V 7505 6030 50  0001 C CNN
F 3 "~" H 7575 6030 50  0001 C CNN
F 4 "C17414" H 7575 6030 50  0001 C CNN "LCSCStockCode"
F 5 "0805W8F1002T5E" H 7575 6030 50  0001 C CNN "PartNumber"
	1    7575 6030
	0    -1   -1   0   
$EndComp
Wire Wire Line
	7725 6030 7875 6030
$Comp
L power:+5V #PWR018
U 1 1
P 7425 6030
F 0 "#PWR018" H 7425 5880 50  0001 C CNN
F 1 "+5V" H 7310 6080 50  0000 C CNN
F 2 "" H 7425 6030 50  0001 C CNN
F 3 "" H 7425 6030 50  0001 C CNN
	1    7425 6030
	1    0    0    -1  
$EndComp
$Comp
L Device:C C13
U 1 1
P 8845 4680
F 0 "C13" H 8960 4726 50  0000 L CNN
F 1 "100nF" H 8960 4635 50  0000 L CNN
F 2 "Capacitor_SMD:C_0805_2012Metric" H 8883 4530 50  0001 C CNN
F 3 "" H 8845 4680 50  0001 C CNN
F 4 "C49678" H 8845 4680 50  0001 C CNN "LCSCStockCode"
F 5 "CC0805KRX7R9BB104" H 8845 4680 50  0001 C CNN "PartNumber"
	1    8845 4680
	1    0    0    -1  
$EndComp
Connection ~ 8845 4830
Wire Wire Line
	8845 4830 9370 4830
Wire Wire Line
	8845 4480 8845 4530
Text GLabel 9050 6230 3    50   Input ~ 0
GND2
Text GLabel 8845 4480 0    50   Input ~ 0
GND2
$Comp
L Device:LED D2
U 1 1
P 2805 7390
F 0 "D2" V 2844 7272 50  0000 R CNN
F 1 "GREEN" V 2753 7272 50  0000 R CNN
F 2 "LED_SMD:LED_0805_2012Metric" H 2805 7390 50  0001 C CNN
F 3 "~" H 2805 7390 50  0001 C CNN
F 4 "C2297" H 2805 7390 50  0001 C CNN "LCSCStockCode"
	1    2805 7390
	0    -1   -1   0   
$EndComp
$Comp
L Device:R R14
U 1 1
P 2805 7090
F 0 "R14" H 2610 7095 50  0000 L CNN
F 1 "330R" H 2560 7030 50  0000 L CNN
F 2 "Resistor_SMD:R_0805_2012Metric" V 2735 7090 50  0001 C CNN
F 3 "~" H 2805 7090 50  0001 C CNN
F 4 "C17630" H 2805 7090 50  0001 C CNN "LCSCStockCode"
F 5 "0805W8F3300T5E" H 2805 7090 50  0001 C CNN "PartNumber"
	1    2805 7090
	-1   0    0    1   
$EndComp
$Comp
L power:GND #PWR022
U 1 1
P 2805 7540
F 0 "#PWR022" H 2805 7290 50  0001 C CNN
F 1 "GND" H 2810 7367 50  0000 C CNN
F 2 "" H 2805 7540 50  0001 C CNN
F 3 "" H 2805 7540 50  0001 C CNN
	1    2805 7540
	1    0    0    -1  
$EndComp
Text GLabel 2650 5865 2    59   Input ~ 0
PA7
Text GLabel 2805 6940 1    59   Input ~ 0
PA7
$Comp
L Device:LED D3
U 1 1
P 3355 7385
F 0 "D3" V 3394 7267 50  0000 R CNN
F 1 "RED" V 3303 7267 50  0000 R CNN
F 2 "LED_SMD:LED_0805_2012Metric" H 3355 7385 50  0001 C CNN
F 3 "~" H 3355 7385 50  0001 C CNN
F 4 "C84256" H 3355 7385 50  0001 C CNN "LCSCStockCode"
	1    3355 7385
	0    -1   -1   0   
$EndComp
$Comp
L Device:R R15
U 1 1
P 3355 7085
F 0 "R15" H 3160 7090 50  0000 L CNN
F 1 "330R" H 3110 7025 50  0000 L CNN
F 2 "Resistor_SMD:R_0805_2012Metric" V 3285 7085 50  0001 C CNN
F 3 "~" H 3355 7085 50  0001 C CNN
F 4 "C17630" H 3355 7085 50  0001 C CNN "LCSCStockCode"
F 5 "0805W8F3300T5E" H 3355 7085 50  0001 C CNN "PartNumber"
	1    3355 7085
	-1   0    0    1   
$EndComp
$Comp
L power:GND #PWR0104
U 1 1
P 3355 7535
F 0 "#PWR0104" H 3355 7285 50  0001 C CNN
F 1 "GND" H 3360 7362 50  0000 C CNN
F 2 "" H 3355 7535 50  0001 C CNN
F 3 "" H 3355 7535 50  0001 C CNN
	1    3355 7535
	1    0    0    -1  
$EndComp
Text GLabel 3355 6935 1    59   Input ~ 0
PA6
Text GLabel 2650 5765 2    59   Input ~ 0
PA6
Wire Wire Line
	4710 5535 4610 5535
$Comp
L power:GND #PWR0105
U 1 1
P 4710 5735
F 0 "#PWR0105" H 4710 5485 50  0001 C CNN
F 1 "GND" H 4715 5562 50  0000 C CNN
F 2 "" H 4710 5735 50  0001 C CNN
F 3 "" H 4710 5735 50  0001 C CNN
	1    4710 5735
	1    0    0    -1  
$EndComp
Text GLabel 2650 5665 2    59   Input ~ 0
PA5
Text GLabel 4310 5535 0    59   Input ~ 0
PA5
$Comp
L Connector:Screw_Terminal_01x02 J6
U 1 1
P 5660 5635
F 0 "J6" H 5660 5440 50  0000 C CNN
F 1 "ScrewTerminal" H 6000 5570 50  0000 C CNN
F 2 "CurrentShuntCircuit:Terminal-Block_3.81_2P-LCSC_C395878" H 5660 5635 50  0001 C CNN
F 3 "https://datasheet.lcsc.com/szlcsc/1912111437_DIBO-DB125-3-81-2P-GN_C395878.pdf" H 5660 5635 50  0001 C CNN
F 4 "C395878" H 5660 5635 50  0001 C CNN "LCSCStockCode"
	1    5660 5635
	1    0    0    -1  
$EndComp
Wire Wire Line
	5310 5535 5460 5535
Wire Wire Line
	5460 5535 5460 5635
Wire Wire Line
	5460 5735 5310 5735
Text GLabel 2650 5465 2    59   Input ~ 0
PA3
Wire Wire Line
	2050 6315 2050 6265
Text GLabel 2650 5565 2    59   Input ~ 0
PA4
Text GLabel 4135 7620 2    59   Input ~ 0
PA4
$Comp
L Connector:Conn_01x12_Male J3
U 1 1
P 3935 7020
F 0 "J3" H 3820 7330 50  0000 C CNN
F 1 "Debug/UPDI" V 3785 6860 50  0000 C CNN
F 2 "Connector_PinHeader_2.54mm:PinHeader_1x12_P2.54mm_Vertical" H 3935 7020 50  0001 C CNN
F 3 "~" H 3935 7020 50  0001 C CNN
F 4 "C50981" H 3935 7020 50  0001 C CNN "LCSCStockCode"
F 5 "" H 3935 7020 50  0001 C CNN "PartNumber"
	1    3935 7020
	1    0    0    -1  
$EndComp
Text GLabel 4135 7020 2    59   Input ~ 0
TXD
Text GLabel 4135 7120 2    59   Input ~ 0
RXD
$Comp
L power:GND #PWR026
U 1 1
P 4480 6720
F 0 "#PWR026" H 4480 6470 50  0001 C CNN
F 1 "GND" H 4485 6547 50  0000 C CNN
F 2 "" H 4480 6720 50  0001 C CNN
F 3 "" H 4480 6720 50  0001 C CNN
	1    4480 6720
	1    0    0    -1  
$EndComp
Text GLabel 4135 6820 2    59   Input ~ 0
SCL
Text GLabel 4135 6920 2    59   Input ~ 0
SDA
Text Notes 7400 4235 0    118  ~ 0
RS485 Isolation
Text Notes 5770 785  0    118  ~ 0
Step Down Regulator (9 to 85V down to 5V)
Text Notes 895  4350 0    118  ~ 0
ATTINY1614
Text Notes 4570 4905 0    118  ~ 0
RELAY OUTPUT
Wire Wire Line
	4135 6720 4400 6720
Text Notes 685  3820 0    50   ~ 0
SHUNTS\n\nhttps://shunts.com/\nRIEDON SHUNTS, 50mV and 100mV output\nhttps://shunts.com/collections/shunts/products/mka?variant=35787073126552\n\nMKA-75, Operating current 50A\nMKB-200, operating current 133A\nMKB-300, operating current 200A\nMKB-500, operating current 333A\n\nShunts should be placed on side, longest side horizontal\nMKA, 50.8mm wide, 31.8mm high\nMKB, 82.6mm wide, 44.5mm high\n
Wire Notes Line
	11115 3785 5610 3785
Wire Notes Line
	5610 3785 5610 600 
Wire Notes Line
	6960 3880 6970 3880
Wire Notes Line
	6970 3880 6970 6430
Text Notes 4380 7645 0    50   ~ 0
Modbus Address
Text Notes 4480 7500 0    50   ~ 0
Baud Rate
Text GLabel 4135 7420 2    59   Input ~ 0
PA3
Text Notes 3950 6720 1    50   ~ 0
UPDI
Wire Wire Line
	4135 7320 4400 7320
Wire Wire Line
	4400 7320 4400 6720
Connection ~ 4400 6720
Wire Wire Line
	4400 6720 4480 6720
Wire Wire Line
	4135 7520 4400 7520
Wire Wire Line
	4400 7520 4400 7320
Connection ~ 4400 7320
Text GLabel 4135 7220 2    59   Input ~ 0
PA5
$EndSCHEMATC
